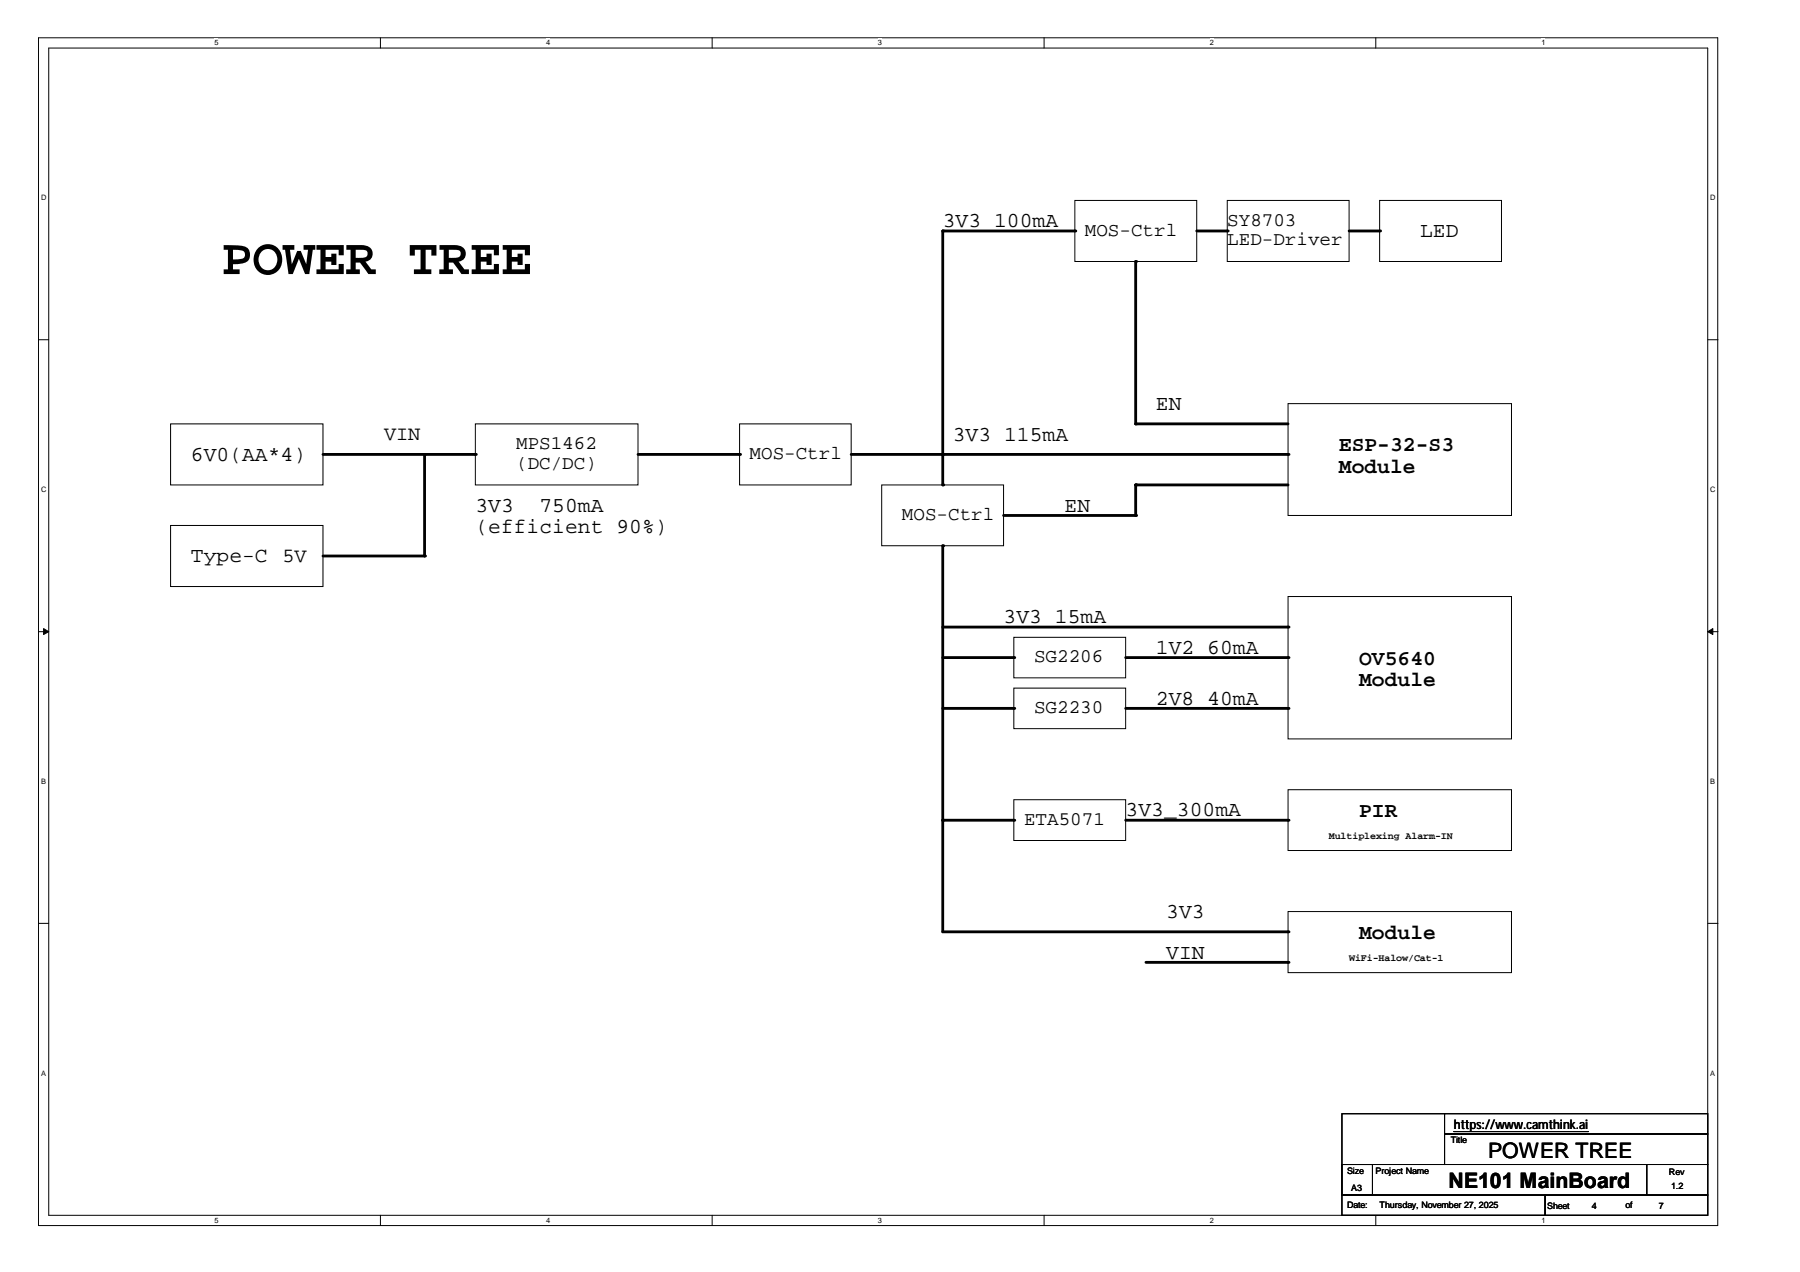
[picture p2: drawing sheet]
<svg xmlns="http://www.w3.org/2000/svg" width="297mm" height="210mm" viewBox="0 0 297 210" stroke-linecap="round" stroke-linejoin="round" font-family="sans-serif">
<path d="M6.3 6.2h277.2v196h-277.2zM8 7.9h273.8v192.6h-273.8z" fill="none" stroke="#000" stroke-width=".17"/>
<g fill="#fff">
<path d="M35.4 6.4h.6v1.4h-.6z"/>
<path d="M35.4 200.7h.6v1.4h-.6z"/>
</g>
<path d="M62.8 6.2v1.7M62.8 200.5v1.7" fill="none" stroke="#000" stroke-width=".17"/>
<g fill="#fff">
<path d="M90.1 6.4h.7v1.4h-.7z"/>
<path d="M90.1 200.7h.7v1.4h-.7z"/>
</g>
<path d="M117.5 6.2v1.7M117.5 200.5v1.7" fill="none" stroke="#000" stroke-width=".17"/>
<g fill="#fff">
<path d="M144.9 6.4h.6v1.4h-.6z"/>
<path d="M144.9 200.7h.6v1.4h-.6z"/>
</g>
<path d="M172.3 6.2v1.7M172.3 200.5v1.7" fill="none" stroke="#000" stroke-width=".17"/>
<g fill="#fff">
<path d="M199.6 6.4h.7v1.4h-.7z"/>
<path d="M199.6 200.7h.7v1.4h-.7z"/>
</g>
<path d="M227 6.2v1.7M227 200.5v1.7" fill="none" stroke="#000" stroke-width=".17"/>
<g fill="#fff">
<path d="M254.4 6.4h.6v1.4h-.6z"/>
<path d="M254.4 200.7h.6v1.4h-.6z"/>
<path d="M6.8 31.9h.8v1.4h-.8z"/>
<path d="M282.2 31.9h.9v1.4h-.9z"/>
<path d="M6.8 80.1h.8v1.4h-.8z"/>
<path d="M282.2 80.1h.9v1.4h-.9z"/>
</g>
<path d="M6.3 56.1h1.7M281.8 56.1h1.7" fill="none" stroke="#000" stroke-width=".17"/>
<g fill="#fff">
<path d="M6.8 128.2h.7v1.4h-.7z"/>
<path d="M282.2 128.2h.8v1.4h-.8z"/>
</g>
<path d="M6.3 104.2h1.7M281.8 104.2h1.7" fill="none" stroke="#000" stroke-width=".17"/>
<g fill="#000" stroke="#000" stroke-width=".17">
<path d="M7.2 103.7l.8 .5-.8 .5z" fill-rule="evenodd"/>
<path d="M281.8 104.2l.9-.5v1z" fill-rule="evenodd"/>
</g>
<g fill="#fff">
<path d="M6.8 176.4h.7v1.4h-.7z"/>
<path d="M282.2 176.4h.8v1.4h-.8z"/>
</g>
<g fill="none" stroke="#000" stroke-width=".17">
<path d="M177.4 33.1h20.1v10.1h-20.1zM202.5 33.1h20.1v10.1h-20.1zM227.7 33.1h20.1v10.1h-20.1zM28.2 69.9h25.1v10.1h-25.1zM78.4 69.9h26.9v10.1h-26.9zM122 69.9h18.5v10.1h-18.5zM212.6 66.6h36.8v18.5h-36.8zM28.2 86.7h25.1v10.1h-25.1zM145.5 80h20.1v10.1h-20.1zM212.6 98.4h36.8v23.5h-36.8zM167.3 113.6h18.5v6.6h-18.5zM167.3 105.2h18.5v6.7h-18.5z"/>
<path d="M167.3 132h18.5v6.7h-18.5zM212.6 130.3h36.8v10h-36.8zM6.3 152.4h1.7M212.6 150.4h36.8v10.1h-36.8zM281.8 152.4h1.7M221.4 192.2h5.1v5h-5.1zM221.4 192.2h50.3v5h-50.3zM221.4 197.2h33.6v3.3h-33.6zM221.4 183.8h17v8.4h-17zM238.4 183.8h43.4v3.3h-43.4zM238.4 187.1h43.4v5.1h-43.4zM255 197.2h26.8v3.3h-26.8z"/>
<path d="M271.7 192.2h10.1v5h-10.1z"/>
</g>
<g fill="none" stroke="#000" stroke-width=".47">
<path d="M177.4 38.1h-21.8v41.9M197.5 38.1h5M222.6 38.1h5.1M187.4 43.2v26.7h25.2M53.3 75h25.1M70.1 75v16.8h-16.8M105.3 75h16.7M140.5 75h72.1M155.6 90.1v63.7h57M212.6 80h-25.2v5.1h-21.8M155.6 108.5h11.7M155.6 116.9h11.7"/>
<path d="M155.6 103.5h57M185.8 108.5h26.8M185.8 116.9h26.8M155.6 135.4h11.7M185.8 135.4h26.8M189.1 158.8h23.5"/>
</g>
<g fill="#000">
<circle cx="155.6" cy="38.1" r=".23"/>
<circle cx="177.4" cy="38.1" r=".23"/>
<circle cx="202.5" cy="38.1" r=".23"/>
<circle cx="227.7" cy="38.1" r=".23"/>
<circle cx="187.4" cy="43.2" r=".23"/>
<circle cx="70.1" cy="75" r=".23"/>
<circle cx="78.4" cy="75" r=".23"/>
<circle cx="122" cy="75" r=".23"/>
<circle cx="155.6" cy="75" r=".23"/>
<circle cx="187.4" cy="69.9" r=".23"/>
<circle cx="212.6" cy="75" r=".23"/>
<circle cx="70.1" cy="91.8" r=".23"/>
<circle cx="155.6" cy="90.1" r=".23"/>
<circle cx="155.6" cy="80" r=".23"/>
<circle cx="187.4" cy="80" r=".23"/>
<circle cx="187.4" cy="85.1" r=".23"/>
<circle cx="167.3" cy="116.9" r=".23"/>
<circle cx="167.3" cy="108.5" r=".23"/>
<circle cx="212.6" cy="108.5" r=".23"/>
<circle cx="212.6" cy="116.9" r=".23"/>
<circle cx="212.6" cy="103.5" r=".23"/>
<circle cx="155.6" cy="135.4" r=".23"/>
<circle cx="167.3" cy="135.4" r=".23"/>
<circle cx="212.6" cy="135.4" r=".23"/>
<circle cx="212.6" cy="158.8" r=".23"/>
<circle cx="212.6" cy="153.8" r=".23"/>
</g>
<path d="M239.9 186.7h22.2" fill="none" stroke="#000" stroke-width=".18"/>
<text font-size="8.5" x="36.5" y="45.2">POWER TREE</text>
<g font-size="3.5">
<text x="155.6" y="37.5">3V3 100mA</text>
<text x="234.4" y="39.2">LED</text>
<text x="190.8" y="67.7">EN</text>
<text x="31.5" y="76">6V0(AA*4)</text>
<text x="157.2" y="72.7">3V3 115mA</text>
<text x="220.9" y="74.5">ESP-32-S3</text>
<text x="220.9" y="78">Module</text>
<text x="78.4" y="84.4">3V3</text>
<text x="78.4" y="87.9">(efficient 90%)</text>
<text x="89" y="84.4">750mA</text>
<text x="175.7" y="84.4">EN</text>
<text x="31.5" y="92.8">Type-C</text>
<text x="165.6" y="102.9">3V3 15mA</text>
<text x="190.8" y="107.9">1V2 60mA</text>
<text x="224.3" y="109.7">OV5640</text>
<text x="224.3" y="113.2">Module</text>
<text x="190.8" y="116.3">2V8 40mA</text>
<text x="185.8" y="134.7">3V3_300mA</text>
<text x="224.3" y="134.8">PIR</text>
<text x="192.4" y="151.5">3V3</text>
<text x="224.3" y="155">Module</text>
<text x="192.4" y="158.2">VIN</text>
<text x="245.6" y="191.1">POWER TREE</text>
<text x="239.1" y="196.1">NE101 MainBoard</text>
</g>
<g font-size="3.3">
<text x="63.4" y="72.6">VIN</text>
<text x="46.6" y="92.7">5V</text>
</g>
<g font-size="3.2">
<text x="179" y="38.9">MOS-Ctrl</text>
<text x="202.5" y="37.3">SY8703</text>
<text x="202.5" y="40.4">LED-Driver</text>
<text x="85.2" y="74.1">MPS1462</text>
<text x="85.2" y="77.3">(DC/DC)</text>
<text x="123.7" y="75.8">MOS-Ctrl</text>
<text x="148.8" y="85.9">MOS-Ctrl</text>
<text x="170.6" y="109.3">SG2206</text>
<text x="170.6" y="117.7">SG2230</text>
<text x="169" y="136.2">ETA5071</text>
</g>
<text font-size="2.2" x="239.9" y="186.4">https://www.camthink.ai</text>
<g font-size="1.7">
<text x="219.3" y="138.4">Multiplexing Alarm-IN</text>
<text x="222.6" y="158.6">WiFi-Halow/Cat-1</text>
</g>
<g font-size="1.5">
<text x="239.4" y="188.7">Title</text>
<text x="222.3" y="193.7">Size</text>
<text x="223" y="196.5">A3</text>
<text x="227" y="193.7">Project Name</text>
<text x="275.4" y="193.9">Rev</text>
<text x="275.8" y="196.2">1.2</text>
<text x="222.3" y="199.4">Date:</text>
<text x="227.7" y="199.4">Thursday, November 27, 2025</text>
<text x="255.3" y="199.6">Sheet</text>
<text x="262.7" y="199.6">4</text>
<text x="268.2" y="199.4">of</text>
<text x="273.8" y="199.6">7</text>
</g>
<g font-size="1.2">
<text x="35.4" y="7.5">5</text>
<text x="90.1" y="7.5">4</text>
<text x="144.9" y="7.5">3</text>
<text x="199.6" y="7.5">2</text>
<text x="254.4" y="7.5">1</text>
<text x="6.8" y="33.1">D</text>
<text x="282.2" y="33.1">D</text>
<text x="6.8" y="81.2">C</text>
<text x="282.2" y="81.2">C</text>
<text x="6.8" y="129.4">B</text>
<text x="282.2" y="129.4">B</text>
<text x="6.8" y="177.5">A</text>
<text x="282.2" y="177.5">A</text>
<text x="35.4" y="201.8">5</text>
<text x="90.1" y="201.8">4</text>
<text x="144.9" y="201.8">3</text>
<text x="199.6" y="201.8">2</text>
<text x="254.4" y="201.8">1</text>
</g>
</svg>
